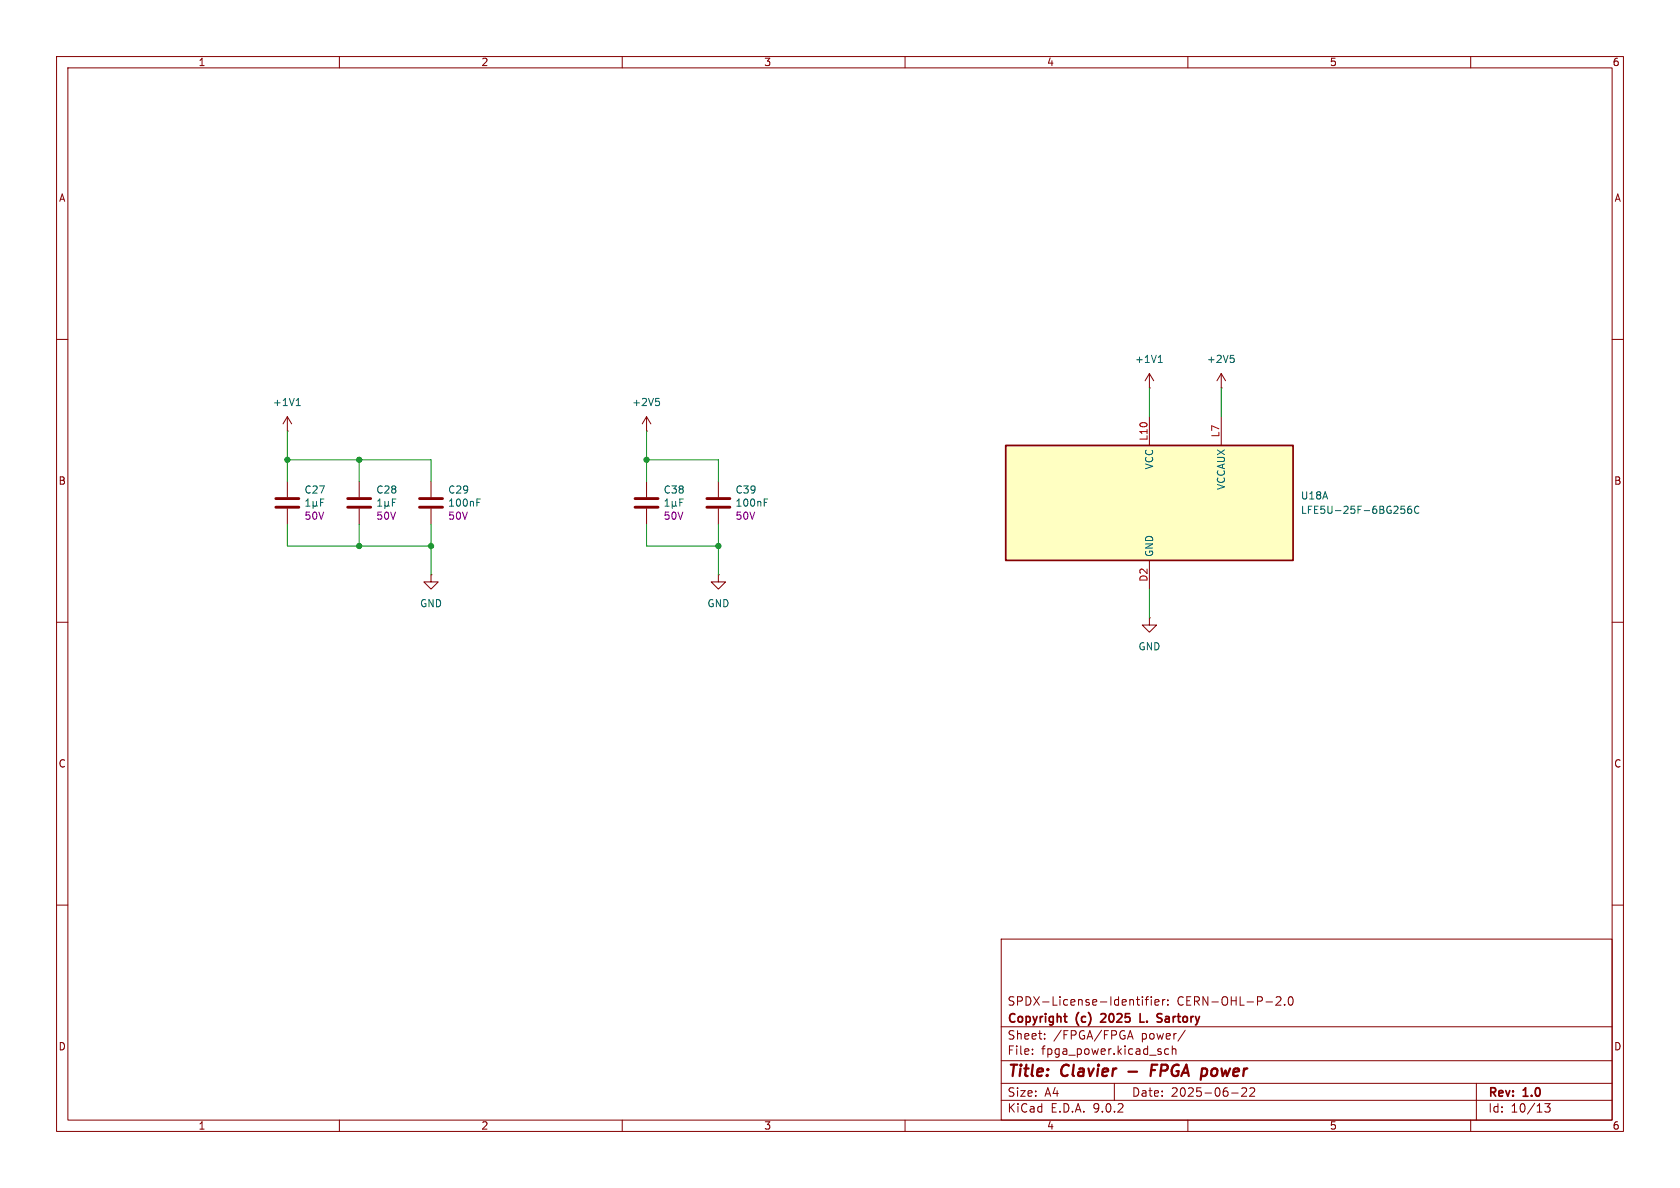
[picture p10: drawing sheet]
<svg xmlns="http://www.w3.org/2000/svg" width="297mm" height="210mm" viewBox="0 0 297 210" stroke-linecap="round" stroke-linejoin="round" font-family="sans-serif">
<g fill="none" stroke="#840000" stroke-width=".18">
<path d="M10 10h277v190h-277zM12 12h273v186h-273zM60 10v2M110 10v2M160 10v2M210 10v2M260 10v2M10 60h2M50.8 76.2h.1M50.8 73.7l-.8 1.2M50.8 73.7l.8 1.2M50.8 73.7v2.5"/>
<path d="M114.3 76.2h.1M114.3 73.7l-.8 1.2M114.3 73.7l.8 1.2M114.3 73.7v2.5M203.2 68.6h.1M203.2 66l-.8 1.3M203.2 66l.8 1.3M203.2 66v2.6M215.9 68.6h.1M215.9 66l-.8 1.3M215.9 66l.8 1.3M215.9 66v2.6"/>
<path d="M285 60h2M50.8 85.1v2.8M50.8 89.9v2.8M63.5 85.1v2.8M63.5 89.9v2.8M76.2 85.1v2.8M76.2 89.9v2.8M114.3 85.1v2.8M114.3 89.9v2.8M10 110h2M76.2 101.6v1.3h1.3l-1.3 1.2-1.3-1.2h1.3M76.2 101.6h.1"/>
<path d="M127 101.6v1.3h1.3l-1.3 1.2-1.3-1.2h1.3M127 101.6h.1M285 110h2M10 160h2M177 166h108v32h-108zM200.9 176.7h.6M201.3 177.7h.2M202 176.2v.1M202 176.7v1M202.5 176.7h.5M203 176.2l-.3 .2v1.3M203.5 176.2v.1"/>
<path d="M203.5 176.7v1M204.2 177.2l.7-.1-.1-.3-.4-.1-.2 .2v.7h.6M205.5 176.7v1M206 176.7l-.3 .1-.2 .2M206.5 177.6v.1M206.5 176.8v.1M225.6 176.3l.6-.1 .2 .1 .1 .3-1 1.1h1M227.1 177.6v.1M227.9 176.3l.2-.1a.81 .81 0 0 1 .6 .6 .81 .81 0 0 1-.3 .8l-.2 .1a.81 .81 0 0 1-.3-1.4zM285 160h2M60 198v2M110 198v2"/>
<path d="M160 198v2M177 194.5h108M177 191.5h108M177 187.5h108M177 181.5h108M182.5 186.3v.1M182.5 185.5v.1M184.7 183.6v.1M184.7 182.8v.1M197 191.5v3M199.3 183.7l.5-1.5 .5 1.5M199.5 183.3h.7"/>
<path d="M206.6 185.5l-.4-.1-.3 .3v.4l.1 .2h.6M207.2 185.5l.3-.1 .3 .1 .1 .9M207.2 184.9v1.5M209.5 182.1l-1.3 2M210 198v2M217.7 193.2h1.2M220.3 192.4v.5l-.8 .9h.9M221.7 192.4v.5l-.8 .9h.9M260 198v2M261 191.5v6.5M273.1 195.1h.9l-.5 .6 .5 .1v.7l-.3 .1h-.4l-.2-.1"/>
</g>
<path d="M199.5 189.4h1.5M203.5 189.2h.7M204.6 188.2h-1l-.2 2" fill="none" stroke="#840000" stroke-width=".4"/>
<path d="M188.1 179.7h.5M194.7 179.3h-.1M195.4 179.8l-.8 .9h.9M201.6 179.2v1.5h.7M205.1 180l.3 .3-.1 .2-.2 .2M205.2 179.2l.2 .1M188.5 180.7h.1" fill="none" stroke="#840000" stroke-width=".3"/>
<path d="M48.8 88.1h4M48.8 89.7h4M61.5 88.1h4M61.5 89.7h4M74.2 88.1h4M74.2 89.7h4M112.3 88.1h4M112.3 89.7h4" fill="none" stroke="#840000" stroke-width=".51"/>
<g fill="none" stroke="#006464" stroke-width=".18">
<path d="M52.4 71.7h.7M52.5 70.7l.2-.3v1.3M115.9 70.4h.6M116.4 70.9l.2 .3v.3l-.2 .2M204.8 64.1h.7M204.9 63.1l.2-.3v1.3M217.5 62.8h.6M218 63.3l.2 .2v.3l-.2 .3M54.1 89.5h.7M54.1 88.6l.3-.4v1.3M55.3 89.3l.2 .2h.3l.1-.2M55.3 88.6v1.3"/>
<path d="M55.9 89.3l.2 .2M55.9 88.6v.7M56.7 88.8h.4M57.3 88.2h-.6v1.3M66.8 89.5h.7M66.8 88.6l.3-.4v1.3M68 89.3l.2 .2h.3l.1-.2M68 88.6v1.3M68.6 89.3l.2 .2M68.6 88.6v.7M69.4 88.8h.4M70 88.2h-.6v1.3"/>
<path d="M84.3 88.8h.4M84.3 88.2h.6M117.6 89.5h.7M117.6 88.6l.3-.4v1.3M118.8 89.3l.2 .2h.3l.1-.2M118.8 88.6v1.3M119.4 89.3l.2 .2M119.4 88.6v.7M120.2 88.8h.4M120.8 88.2h-.6v1.3"/>
</g>
<path d="M177.8 78.7h50.8v20.4h-50.8z" fill="#ffffc2"/>
<path d="M177.8 78.7h50.8v20.4h-50.8z" fill="none" stroke="#840000" stroke-width=".3"/>
<path d="M203.2 73.7v5M215.9 73.7v5M127 85.1v2.8M127 89.9v2.8M203.2 99.1v5M203.2 109.2v1.3h1.3l-1.3 1.3-1.3-1.3h1.3M203.2 109.2h.1" fill="none" stroke="#840000" stroke-width=".18"/>
<path d="M135.1 88.8h.4M135.1 88.2h.6M247.7 89.5h.6M247.8 90h.3l.3 .2-.1 .4-.5 .1M249.5 89.5h-.4a.86 .86 0 0 0 0 1.2l.4-.1 .1-.4-.3-.2h-.3l-.2 .2M250.8 89.6a.6 .6 0 0 0-.8 .4 .6 .6 0 0 0 .6 .7l.2-.1" fill="none" stroke="#006464" stroke-width=".18"/>
<path d="M125 88.1h4M125 89.7h4" fill="none" stroke="#840000" stroke-width=".51"/>
<g fill="none" stroke="#009600" stroke-width=".18">
<path d="M50.8 76.2v8.9M114.3 76.2v8.9M203.2 68.6v5.1M215.9 68.6v5.1M50.8 92.7v3.8h25.4M50.8 81.3h25.4v3.8M63.5 81.3v3.8M63.5 92.7v3.8M76.2 92.7v8.9M114.3 92.7v3.8h12.7M114.3 81.3h12.7v3.8M127 92.7v8.9"/>
<path d="M203.2 104.1v5.1"/>
</g>
<g fill="#009600" stroke="#009600" stroke-width=".18">
<circle cx="76.2" cy="96.5" r=".46"/>
<circle cx="50.8" cy="81.3" r=".46"/>
<circle cx="63.5" cy="81.3" r=".46"/>
<circle cx="127" cy="96.5" r=".46"/>
<circle cx="63.5" cy="96.5" r=".46"/>
<circle cx="114.3" cy="81.3" r=".46"/>
</g>
<g font-size="2.8" fill="#840000">
<text x="178" y="190.9">Title:</text>
<text x="187.7" y="190.9">Clavier</text>
<text x="205.1" y="190.9">FPGA</text>
<text x="214.8" y="190.9">power</text>
</g>
<g font-size="2.1" fill="#840000">
<text x="178" y="178">SPDX-License-Identifier:</text>
<text x="208" y="178">CERN-OHL-P-2.0</text>
<text x="178" y="184">Sheet:</text>
<text x="178" y="181.2">Copyright</text>
<text x="186.2" y="184">/FPGA/FPGA</text>
<text x="190.3" y="181.2">(c)</text>
<text x="195.3" y="181.2">2025</text>
<text x="201.8" y="184">power/</text>
<text x="202.8" y="181.2">L.</text>
<text x="206.5" y="181.2">Sartory</text>
<text x="178" y="186.7">File:</text>
<text x="184.1" y="186.7">fpga_power.kicad_sch</text>
<text x="178" y="196.9">KiCad</text>
<text x="178" y="194.1">Size:</text>
<text x="184.7" y="194.1">A4</text>
<text x="185.7" y="196.9">E.D.A.</text>
<text x="193.3" y="196.9">9.0.2</text>
<text x="200" y="194.1">Date:</text>
<text x="207" y="194.1">2025-06-22</text>
<text x="263" y="194.3">Rev:</text>
<text x="263" y="196.9">Id:</text>
<text x="267.1" y="196.9">10/13</text>
<text x="269.4" y="194.3">1.0</text>
</g>
<g font-size="1.8" fill="#840000">
<text x="35" y="11.9">1</text>
<text x="85" y="11.9">2</text>
<text x="135" y="11.9">3</text>
<text x="185" y="11.9">4</text>
<text x="235" y="11.9">5</text>
<text x="285" y="11.9">6</text>
<text x="10.3" y="35.9">A</text>
<text x="285.3" y="35.9">A</text>
<text x="10.3" y="85.9">B</text>
<text x="285.3" y="85.9">B</text>
<text x="10.3" y="135.9">C</text>
<text x="285.3" y="135.9">C</text>
<text x="10.3" y="185.9">D</text>
<text x="285.3" y="185.9">D</text>
<text x="35" y="199.9">1</text>
<text x="85" y="199.9">2</text>
<text x="135" y="199.9">3</text>
<text x="185" y="199.9">4</text>
<text x="235" y="199.9">5</text>
<text x="285" y="199.9">6</text>
</g>
<g font-size="1.8" fill="#006464">
<text x="200.6" y="64.4">+1V1</text>
<text x="213.3" y="64.4">+2V5</text>
<text x="48.2" y="72">+1V1</text>
<text x="111.7" y="72">+2V5</text>
<text x="204.1" y="83.1" transform="rotate(-90 204.1 83.1)">VCC</text>
<text x="53.7" y="87.5">C27</text>
<text x="66.4" y="87.5">C28</text>
<text x="79.1" y="89.8">100nF</text>
<text x="79.1" y="87.5">C29</text>
<text x="117.2" y="87.5">C38</text>
<text x="129.9" y="89.8">100nF</text>
<text x="129.9" y="87.5">C39</text>
<text x="216.8" y="86.7" transform="rotate(-90 216.8 86.7)">VCCAUX</text>
<text x="229.9" y="88.5">U18A</text>
<text x="229.9" y="91">LFE5U-25F-6BG256C</text>
<text x="204.1" y="98.6" transform="rotate(-90 204.1 98.6)">GND</text>
<text x="74.2" y="107.5">GND</text>
<text x="125" y="107.5">GND</text>
<text x="201.2" y="115.2">GND</text>
</g>
<g font-size="1.8" fill="#a90000">
<text x="215.6" y="77.4" transform="rotate(-90 215.6 77.4)">L7</text>
<text x="202.9" y="78" transform="rotate(-90 202.9 78)">L10</text>
<text x="202.9" y="102.9" transform="rotate(-90 202.9 102.9)">D2</text>
</g>
<g font-size="1.8" fill="#840084">
<text x="53.7" y="92.1">50V</text>
<text x="66.4" y="92.1">50V</text>
<text x="79.1" y="92.1">50V</text>
<text x="117.2" y="92.1">50V</text>
<text x="129.9" y="92.1">50V</text>
</g>
</svg>
